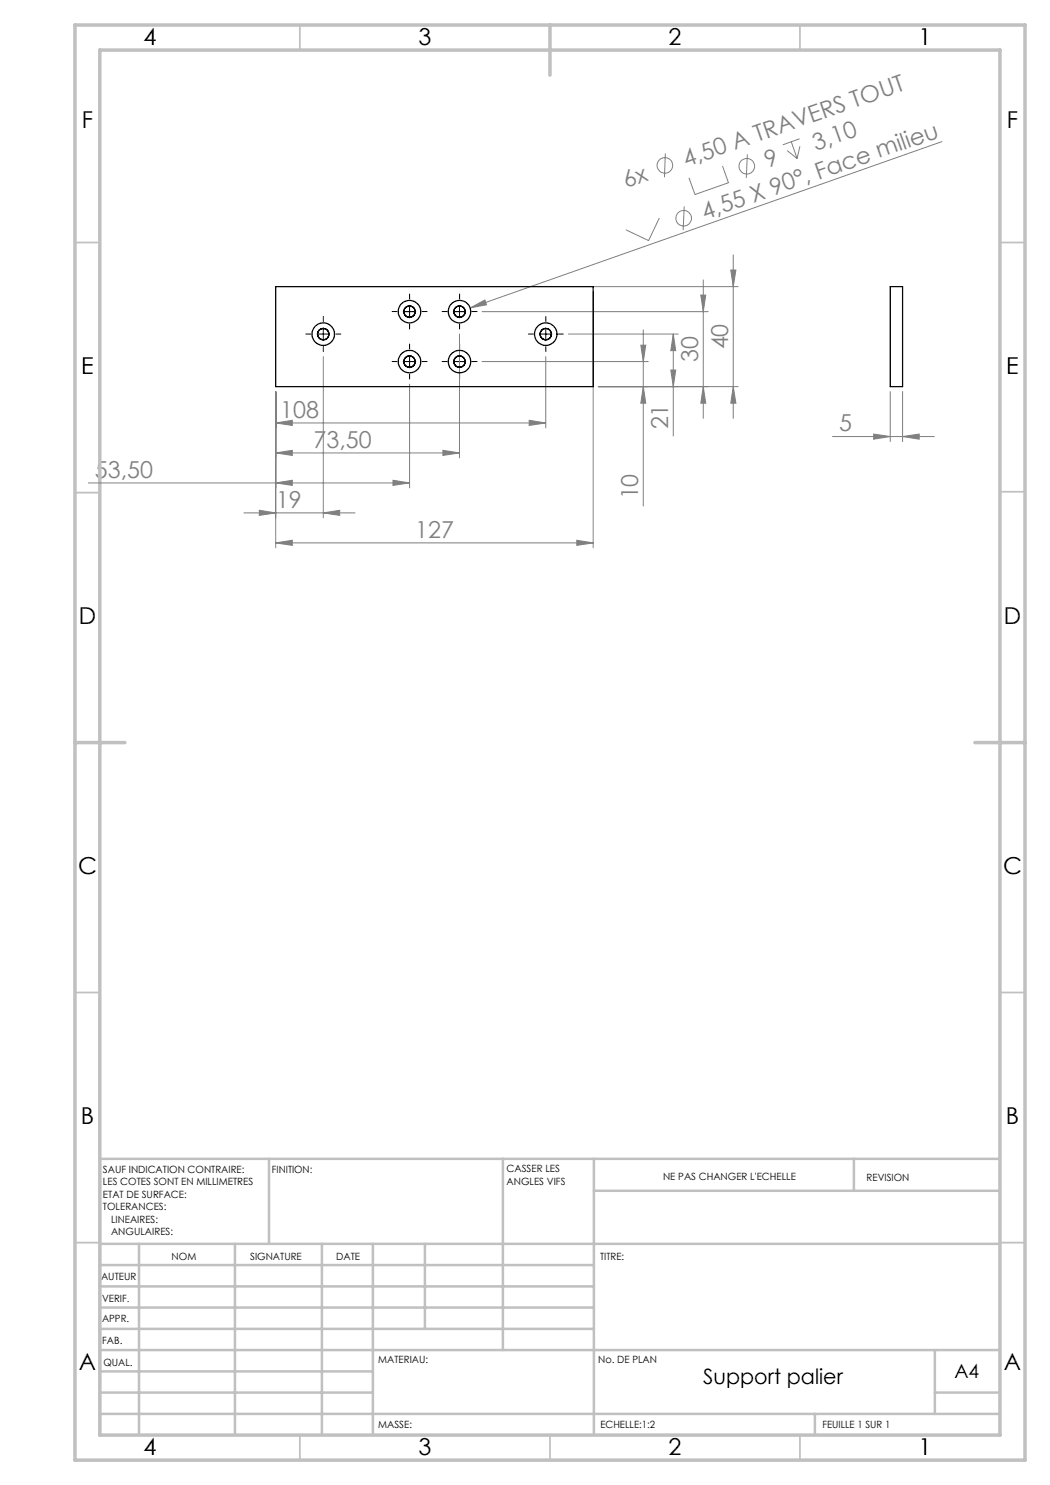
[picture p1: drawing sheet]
<svg xmlns="http://www.w3.org/2000/svg" width="210mm" height="297mm" viewBox="0 0 210 297" stroke-linecap="round" stroke-linejoin="round" font-family="sans-serif">
<g fill="none" stroke="#808080" stroke-width=".2">
<path d="M133.1 30.7l-.2 4.8M144.5 33.2l1.2 3.3-6.7 2.4-1.2-3.3M149.5 30.9l-.2 4.7M157.4 30.1l2 1.6M158.3 28.4l1.1 3.3M159.9 27.8l-3.3 1.2M160 29.2l-.6 2.5M188.4 28.3l-94.4 33.3M56.2 57.3h91.4M118.6 58.3v51.3M131.9 43.6l-2.2 4.5-4.5-2.1M136.8 41.3l-.2 4.7"/>
<path d="M140.2 59h.9l-.4 3.3zM140.7 56v27.7M146.2 54h1l-.6 3.3zM146.6 51v32.7M55.1 78.3v31.3M64.7 71.3v32.3M81.9 76.8v20.8M91.9 66.8v24.8M94 61.6l3-1.6 .3 1zM96.4 72.3h33.2M96.4 62.3h45.2M109.1 71.3v14.3"/>
<path d="M113.7 66.8h21.9M119.7 77.3h27.9M128.2 69h1l-.5 3.3zM128.7 77.3l.5 3.3h-1zM128.7 66v35.2M134.2 74h.9l-.4 3.3zM134.7 66.8l.4 3.3h-.9zM134.7 66.8v20.4M140.7 77.3l.4 3.3h-.9zM146.6 77.3l.6 3.3h-1zM178 78.3v10M180.5 78.3v10"/>
<path d="M17.7 96.6h64.2M55.1 84.6l3.4-.5v1zM55.1 90.6l3.4-.5v1zM55.1 96.6l3.4-.5v1zM55.1 84.6h54M55.1 90.6h36.8M78.6 96.1l3.3 .5-3.3 .5zM88.6 90.1l3.3 .5-3.3 .5zM105.8 84.1l3.3 .5-3.3 .5zM166.5 87.3h20.4M174.7 86.8l3.3 .5-3.3 .5zM180.5 87.3l3.3-.5v1z"/>
<path d="M48.8 102.6h22.2M51.9 102.1l3.2 .5-3.2 .5zM55.1 108.6l3.4-.5v1zM55.1 108.6h63.5M64.7 102.6l3.2-.5v1zM115.4 108.1l3.2 .5-3.2 .5z"/>
<circle cx="133" cy="33.1" r="1.55"/>
<circle cx="149.3" cy="33.2" r="1.55"/>
<circle cx="136.7" cy="43.6" r="1.56"/>
</g>
<g fill="none" stroke="#000" stroke-width=".2" stroke-dasharray="30.5 1.3 1.3 1.3">
<path d="M81.9 59.8v-1M91.9 59.8v-1M62.2 66.8h-1M64.7 64.3v-1M64.7 69.3v1M67.2 66.8h1M79.4 62.3h-1M79.4 72.3h-1M81.9 64.8v1M81.9 69.8v-1M81.9 74.8v1M84.4 62.3h1"/>
<path d="M84.4 72.3h1M89.4 62.3h-1M89.4 72.3h-1M91.9 64.8v1M91.9 69.8v-1M91.9 74.8v1M94.4 62.3h1M94.4 72.3h1M106.7 66.8h-1M109.2 64.3v-1M109.2 69.3v1M111.7 66.8h1"/>
</g>
<path d="M63.4 66.8h2.5M64.7 65.6v2.5M80.6 62.3h2.5M80.6 72.3h2.5M81.9 61.1v2.5M81.9 71.1v2.5M90.7 62.3h2.4M90.7 72.3h2.4M91.9 61.1v2.5M91.9 71.1v2.5M107.9 66.8h2.5M109.1 65.6v2.5" fill="none" stroke="#000" stroke-width=".2"/>
<g fill="none" stroke="#c0c0c0" stroke-width=".35">
<path d="M60 5v5M160 5v5M15 48.5h5M200 48.5h5M15 98.5h5M200 98.4h5M15 198.5h5M200 198.5h5M15 248.5h5M200 248.5h5M60 287v5M110 287v5"/>
<path d="M160 287v5"/>
</g>
<g fill="none" stroke="#c0c0c0" stroke-width=".5">
<path d="M53.8 231.8v17M100.6 231.8v38.2M118.8 231.8v55.2M118.8 238.2h81.2M170.8 231.8v6.4M200 231.8h-180v55.2M20 248.8h180M20 257.3h98.8M20 253h98.8M27.8 248.8v38.2M47 248.8v38.2M64.4 248.8v38.2"/>
<path d="M74.6 248.8v38.2M85 248.8v17M20 265.8h98.8M20 261.5h98.8M20 278.5h54.6M20 274.3h54.6M20 270h180M187 278.5h13M187 270v12.8M20 282.8h180M163 282.8v4.2"/>
</g>
<path d="M15 5h190v287h-190zM20 10h180v277h-180zM110 5v10M15 148.5h10M195 148.5h10" fill="none" stroke="#c0c0c0" stroke-width=".7"/>
<g fill="#808080">
<path d="M94 61.6l3-1.6 .3 1z"/>
<path d="M174.7 86.8l3.3 .5-3.3 .5zM180.5 87.3l3.3-.5v1zM55.1 84.6l3.4-.5v1zM105.8 84.1l3.3 .5-3.3 .5zM55.1 90.6l3.4-.5v1zM88.6 90.1l3.3 .5-3.3 .5zM55.1 96.6l3.4-.5v1zM78.6 96.1l3.3 .5-3.3 .5zM51.9 102.1l3.2 .5-3.2 .5zM64.7 102.6l3.2-.5v1zM55.1 108.6l3.4-.5v1zM115.4 108.1l3.2 .5-3.2 .5z"/>
<path d="M128.7 77.3l.5 3.3h-1zM128.2 69h1l-.5 3.3zM134.2 74h.9l-.4 3.3zM134.7 66.8l.4 3.3h-.9zM140.7 77.3l.4 3.3h-.9zM140.2 59h.9l-.4 3.3zM146.6 77.3l.6 3.3h-1zM146.2 54h1l-.6 3.3z"/>
</g>
<g fill="none" stroke="#000" stroke-width=".25">
<path d="M55.1 57.3h63.5v20h-63.5zM178 57.3h2.5v20h-2.5z"/>
<circle cx="64.6" cy="66.8" r="2.25"/>
<circle cx="64.6" cy="66.8" r="1.12"/>
<circle cx="64.6" cy="66.8" r="1.15"/>
<circle cx="81.9" cy="72.3" r="2.25"/>
<circle cx="81.9" cy="62.3" r="1.12"/>
<circle cx="81.9" cy="72.3" r="1.12"/>
<circle cx="81.9" cy="62.3" r="2.24"/>
<circle cx="81.9" cy="72.3" r="1.15"/>
<circle cx="81.9" cy="62.3" r="1.14"/>
<circle cx="91.9" cy="72.3" r="1.14"/>
<circle cx="91.9" cy="62.3" r="1.13"/>
<circle cx="91.9" cy="72.3" r="2.25"/>
<circle cx="91.9" cy="62.3" r="2.24"/>
<circle cx="109.1" cy="66.8" r="1.14"/>
<circle cx="109.2" cy="66.8" r="2.25"/>
</g>
<g font-size="4.7">
<text x="28.7" y="9">4</text>
<text x="83.7" y="9">3</text>
<text x="133.7" y="9">2</text>
<text x="183.7" y="9">1</text>
<text x="16.4" y="25.5">F</text>
<text x="201.4" y="25.5">F</text>
<text x="16.2" y="74.8">E</text>
<text x="201.2" y="74.8">E</text>
<text x="15.8" y="124.7">D</text>
<text x="200.8" y="124.7">D</text>
<text x="15.6" y="174.7">C</text>
<text x="200.6" y="174.8">C</text>
<text x="16.2" y="224.8">B</text>
<text x="201.2" y="224.8">B</text>
<text x="15.8" y="274">A</text>
<text x="200.8" y="274">A</text>
<text x="28.7" y="291">4</text>
<text x="83.7" y="291">3</text>
<text x="133.7" y="291">2</text>
<text x="183.7" y="291">1</text>
</g>
<g font-size="4.7" fill="#808080">
<text x="137.2" y="33.4" transform="rotate(-19 137.2 33.4)">4,50 A TRAVERS TOUT</text>
<text x="153.6" y="33.6" transform="rotate(-19 153.6 33.6)">9</text>
<text x="163.2" y="30.2" transform="rotate(-19 163.2 30.2)">3,10</text>
<text x="125.2" y="37.6" transform="rotate(-19 125.2 37.6)">6x</text>
<text x="141" y="44" transform="rotate(-19 141 44)">4,55 X 90°, Face milieu</text>
<text x="145.7" y="69.9" transform="rotate(-90 145.7 69.9)">40</text>
<text x="139.7" y="72.4" transform="rotate(-90 139.7 72.4)">30</text>
<text x="56" y="83.5">108</text>
<text x="62.7" y="89.5">73,50</text>
<text x="133.7" y="85.9" transform="rotate(-90 133.7 85.9)">21</text>
<text x="167.8" y="86.3">5</text>
<text x="19" y="95.5">53,50</text>
<text x="55.2" y="101.6">19</text>
<text x="127.7" y="99.9" transform="rotate(-90 127.7 99.9)">10</text>
<text x="83" y="107.6">127</text>
</g>
<text font-size="4.2" x="140.7" y="276.8">Support palier</text>
<text font-size="3.9" x="190.9" y="275.5">A4</text>
<g font-size="2">
<text x="20.6" y="234.6">SAUF INDICATION CONTRAIRE:</text>
<text x="20.6" y="237.1">LES COTES SONT EN MILLIMETRES</text>
<text x="20.6" y="239.6">ETAT DE SURFACE:</text>
<text x="54.4" y="234.6">FINITION:</text>
<text x="101.3" y="234.5">CASSER LES</text>
<text x="101.3" y="237">ANGLES VIFS</text>
<text x="132.6" y="236">NE PAS CHANGER L'ECHELLE</text>
<text x="173.3" y="236.2">REVISION</text>
<text x="20.6" y="242.1">TOLERANCES:</text>
<text x="22.2" y="244.6">LINEAIRES:</text>
<text x="22.2" y="247.1">ANGULAIRES:</text>
<text x="34.3" y="252">NOM</text>
<text x="50" y="251.9">SIGNATURE</text>
<text x="67.2" y="251.9">DATE</text>
<text x="120" y="251.9">TITRE:</text>
<text x="20.2" y="256.1">AUTEUR</text>
<text x="20.4" y="260.3">VERIF.</text>
<text x="20.4" y="264.4">APPR.</text>
<text x="20.5" y="268.8">FAB.</text>
<text x="20.7" y="273.1">QUAL.</text>
<text x="75.7" y="272.5">MATERIAU:</text>
<text x="119.6" y="272.5">No. DE PLAN</text>
<text x="75.6" y="285.5">MASSE:</text>
<text x="120.1" y="285.6">ECHELLE:1:2</text>
<text x="164.5" y="285.6">FEUILLE 1 SUR 1</text>
</g>
</svg>
